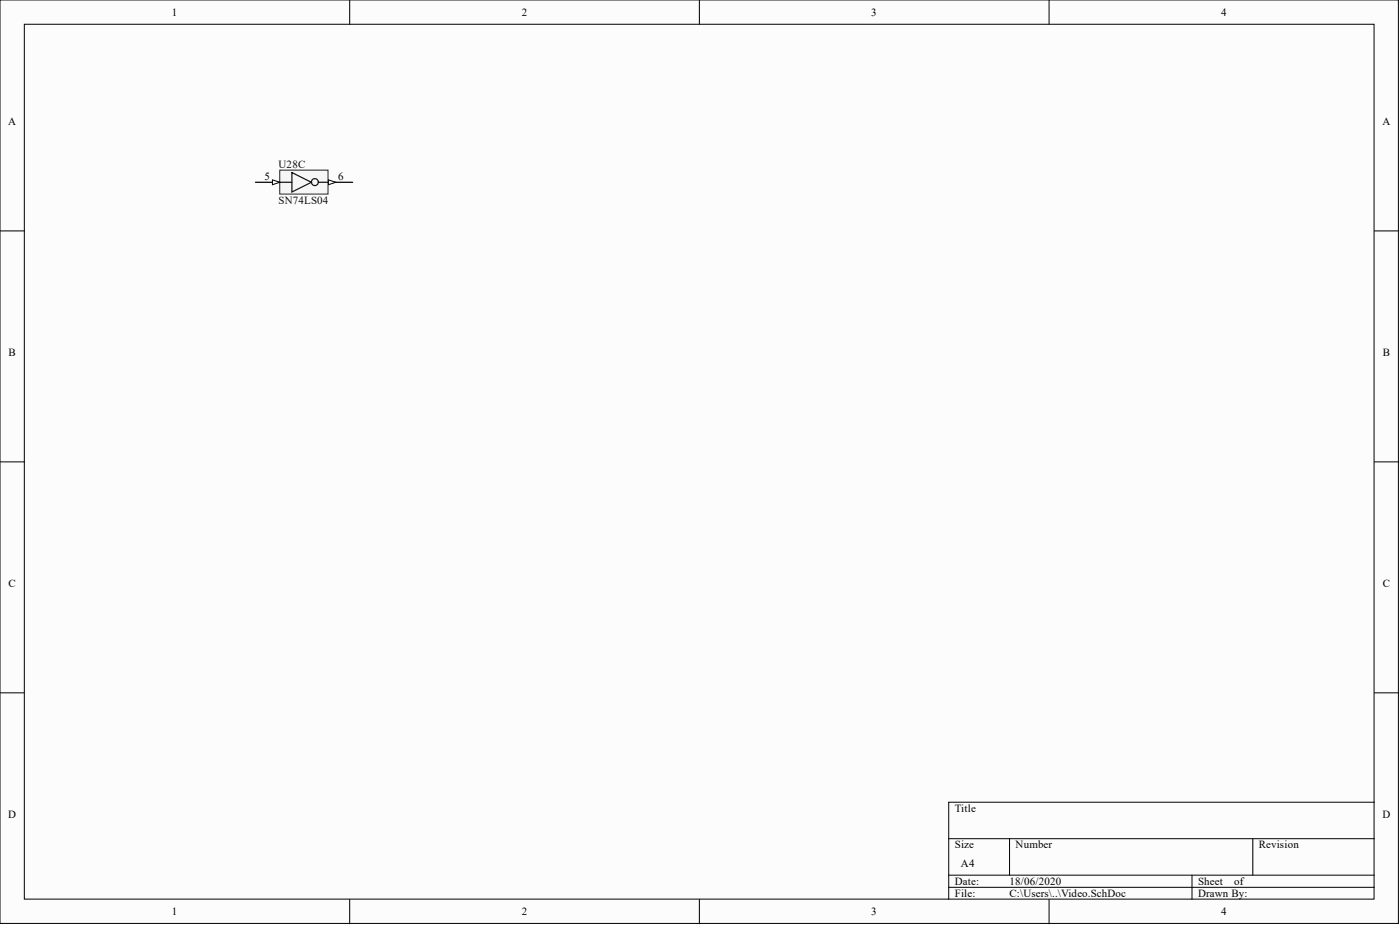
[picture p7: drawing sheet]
<svg xmlns="http://www.w3.org/2000/svg" width="292mm" height="193mm" viewBox="0 0 292 193" stroke-linecap="round" stroke-linejoin="round" font-family="sans-serif">
<g fill="#fcfcfc" stroke="#000" stroke-width=".21">
<path d="M0 0h291.8v192.6h-291.8z"/>
<path d="M5.1 5.1h281.6v182.5h-281.6z"/>
</g>
<g fill="none" stroke="#000" stroke-width=".21">
<path d="M73 0v5.1M145.9 0v5.1M218.9 0v5.1M0 48.2h5.1M286.8 48.2h5M0 96.4h5.1M286.8 96.4h5M0 144.5h5.1M286.8 144.5h5M197.9 175h88.9M210.6 175v7.6M261.4 175v7.6"/>
<path d="M286.8 167.4h-88.9v20.2M73 187.6v5.1M145.9 187.6v5.1M197.9 182.6h88.9M197.9 185.1h88.9M218.9 187.6v5.1M248.7 182.6v5"/>
</g>
<path d="M58.4 35.5h10v5h-10z" fill="#f5f5f5" stroke="#262626" stroke-width=".21"/>
<path d="M58.4 38h2.5M66.5 38h2" fill="none" stroke="#151515" stroke-width=".25"/>
<path d="M53.3 38h5.1" fill="none" stroke="#000" stroke-width=".25"/>
<path d="M56.8 37.5l1.6 .5-1.6 .5z" fill="#fcfcfc"/>
<path d="M56.8 37.5l1.6 .5-1.6 .5z" fill="none" stroke="#000" stroke-width=".21"/>
<path d="M68.5 38h5.1" fill="none" stroke="#000" stroke-width=".25"/>
<path d="M68.5 37.5l1.5 .5-1.5 .5z" fill="#fcfcfc"/>
<path d="M68.5 37.5l1.5 .5-1.5 .5z" fill="none" stroke="#000" stroke-width=".21"/>
<g fill="none" stroke="#151515" stroke-width=".25">
<path d="M60.9 36l4.1 2-4.1 2.1z"/>
<circle cx="65.7" cy="38" r=".72"/>
</g>
<g font-size="2.3">
<text x="35.9" y="3.3">1</text>
<text x="108.9" y="3.3">2</text>
<text x="181.8" y="3.3">3</text>
<text x="254.8" y="3.3">4</text>
<text x="1.7" y="26.1">A</text>
<text x="288.5" y="26.1">A</text>
<text x="55.2" y="37.5">5</text>
<text x="70.5" y="37.5">6</text>
<text x="1.8" y="74.3">B</text>
<text x="288.5" y="74.3">B</text>
<text x="1.8" y="122.5">C</text>
<text x="288.5" y="122.5">C</text>
<text x="1.7" y="170.7">D</text>
<text x="199.2" y="169.4">Title</text>
<text x="288.5" y="170.7">D</text>
<text x="199.2" y="177">Size</text>
<text x="211.9" y="177">Number</text>
<text x="262.7" y="177">Revision</text>
<text x="199.2" y="184.6">Date:</text>
<text x="200.5" y="180.8">A4</text>
<text x="210.6" y="184.6">18/06/2020</text>
<text x="250" y="184.6">Sheet</text>
<text x="257.5" y="184.6">of</text>
<text x="35.9" y="190.9">1</text>
<text x="108.9" y="190.9">2</text>
<text x="181.8" y="190.9">3</text>
<text x="199.2" y="187.1">File:</text>
<text x="210.6" y="187.1">C:\Users\..\Video.SchDoc</text>
<text x="250" y="187.1">Drawn By:</text>
<text x="254.8" y="190.9">4</text>
</g>
<g font-size="2.3" fill="#0e0e0e">
<text x="58.1" y="35">U28C</text>
<text x="58.1" y="42.6">SN74LS04</text>
</g>
</svg>
